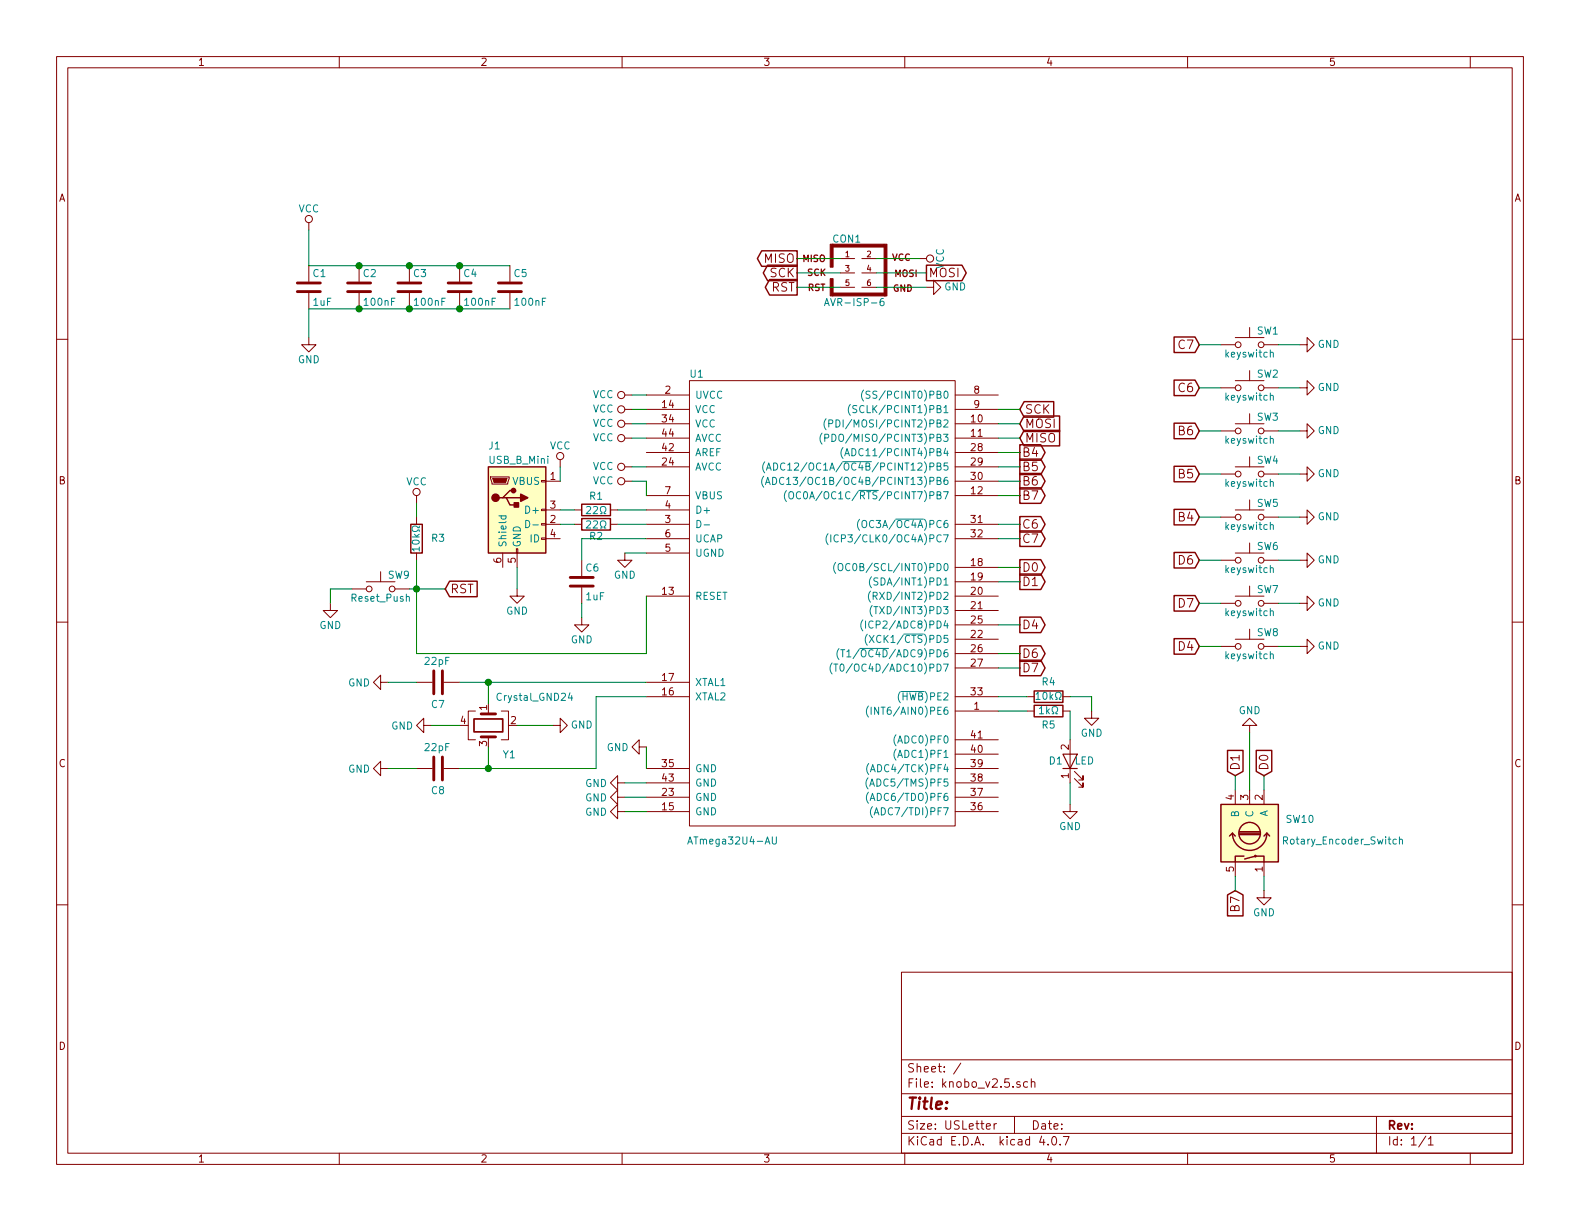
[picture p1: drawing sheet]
EESchema Schematic File Version 2
LIBS:power
LIBS:device
LIBS:transistors
LIBS:conn
LIBS:linear
LIBS:regul
LIBS:74xx
LIBS:cmos4000
LIBS:adc-dac
LIBS:memory
LIBS:xilinx
LIBS:microcontrollers
LIBS:dsp
LIBS:microchip
LIBS:analog_switches
LIBS:motorola
LIBS:texas
LIBS:intel
LIBS:audio
LIBS:interface
LIBS:digital-audio
LIBS:philips
LIBS:display
LIBS:cypress
LIBS:siliconi
LIBS:opto
LIBS:atmel
LIBS:contrib
LIBS:valves
LIBS:Switch
LIBS:Connector
LIBS:knobo_v2.5-cache
EELAYER 25 0
EELAYER END
$Descr USLetter 11000 8500
encoding utf-8
Sheet 1 1
Title ""
Date ""
Rev ""
Comp ""
Comment1 ""
Comment2 ""
Comment3 ""
Comment4 ""
$EndDescr
$Comp
L SW_Push SW9
U 1 1
P 2650 4100
F 0 "SW9" H 2700 4200 50  0000 L CNN
F 1 "Reset_Push" H 2650 4040 50  0000 C CNN
F 2 "Button_Switch_SMD_Extra:SW_SPST_TL3305A" H 2650 4300 50  0001 C CNN
F 3 "" H 2650 4300 50  0001 C CNN
	1    2650 4100
	1    0    0    -1  
$EndComp
$Comp
L VCC #PWR01
U 1 1
P 3900 3250
F 0 "#PWR01" H 3900 3100 50  0001 C CNN
F 1 "VCC" H 3900 3400 50  0000 C CNN
F 2 "" H 3900 3250 50  0001 C CNN
F 3 "" H 3900 3250 50  0001 C CNN
	1    3900 3250
	1    0    0    -1  
$EndComp
$Comp
L GND #PWR02
U 1 1
P 3600 4100
F 0 "#PWR02" H 3600 3850 50  0001 C CNN
F 1 "GND" H 3600 3950 50  0000 C CNN
F 2 "" H 3600 4100 50  0001 C CNN
F 3 "" H 3600 4100 50  0001 C CNN
	1    3600 4100
	1    0    0    -1  
$EndComp
$Comp
L GND #PWR03
U 1 1
P 2300 4200
F 0 "#PWR03" H 2300 3950 50  0001 C CNN
F 1 "GND" H 2300 4050 50  0000 C CNN
F 2 "" H 2300 4200 50  0001 C CNN
F 3 "" H 2300 4200 50  0001 C CNN
	1    2300 4200
	1    0    0    -1  
$EndComp
$Comp
L R R1
U 1 1
P 4150 3550
F 0 "R1" V 4050 3550 50  0000 C CNN
F 1 "22Ω" V 4150 3550 50  0000 C CNN
F 2 "Resistors_SMD:R_0805_HandSoldering" V 4080 3550 50  0001 C CNN
F 3 "" H 4150 3550 50  0001 C CNN
	1    4150 3550
	0    1    1    0   
$EndComp
$Comp
L R R2
U 1 1
P 4150 3650
F 0 "R2" V 4230 3650 50  0000 C CNN
F 1 "22Ω" V 4150 3650 50  0000 C CNN
F 2 "Resistors_SMD:R_0805_HandSoldering" V 4080 3650 50  0001 C CNN
F 3 "" H 4150 3650 50  0001 C CNN
	1    4150 3650
	0    1    1    0   
$EndComp
$Comp
L C C6
U 1 1
P 4050 4050
F 0 "C6" H 4075 4150 50  0000 L CNN
F 1 "1uF" H 4075 3950 50  0000 L CNN
F 2 "Capacitors_SMD:C_0805_HandSoldering" H 4088 3900 50  0001 C CNN
F 3 "" H 4050 4050 50  0001 C CNN
	1    4050 4050
	1    0    0    -1  
$EndComp
$Comp
L SW_Push SW2
U 1 1
P 8700 2700
F 0 "SW2" H 8750 2800 50  0000 L CNN
F 1 "keyswitch" H 8700 2640 50  0000 C CNN
F 2 "Button_Switch_Keyboard:SW_Cherry_MX1A_1.00u_PCB" H 8700 2900 50  0001 C CNN
F 3 "" H 8700 2900 50  0001 C CNN
	1    8700 2700
	1    0    0    -1  
$EndComp
$Comp
L SW_Push SW1
U 1 1
P 8700 2400
F 0 "SW1" H 8750 2500 50  0000 L CNN
F 1 "keyswitch" H 8700 2340 50  0000 C CNN
F 2 "Button_Switch_Keyboard:SW_Cherry_MX1A_1.00u_PCB" H 8700 2600 50  0001 C CNN
F 3 "" H 8700 2600 50  0001 C CNN
	1    8700 2400
	1    0    0    -1  
$EndComp
$Comp
L SW_Push SW4
U 1 1
P 8700 3300
F 0 "SW4" H 8750 3400 50  0000 L CNN
F 1 "keyswitch" H 8700 3240 50  0000 C CNN
F 2 "Button_Switch_Keyboard:SW_Cherry_MX1A_1.00u_PCB" H 8700 3500 50  0001 C CNN
F 3 "" H 8700 3500 50  0001 C CNN
	1    8700 3300
	1    0    0    -1  
$EndComp
$Comp
L SW_Push SW3
U 1 1
P 8700 3000
F 0 "SW3" H 8750 3100 50  0000 L CNN
F 1 "keyswitch" H 8700 2940 50  0000 C CNN
F 2 "Button_Switch_Keyboard:SW_Cherry_MX1A_1.00u_PCB" H 8700 3200 50  0001 C CNN
F 3 "" H 8700 3200 50  0001 C CNN
	1    8700 3000
	1    0    0    -1  
$EndComp
$Comp
L SW_Push SW6
U 1 1
P 8700 3900
F 0 "SW6" H 8750 4000 50  0000 L CNN
F 1 "keyswitch" H 8700 3840 50  0000 C CNN
F 2 "Button_Switch_Keyboard:SW_Cherry_MX1A_1.00u_PCB" H 8700 4100 50  0001 C CNN
F 3 "" H 8700 4100 50  0001 C CNN
	1    8700 3900
	1    0    0    -1  
$EndComp
$Comp
L SW_Push SW5
U 1 1
P 8700 3600
F 0 "SW5" H 8750 3700 50  0000 L CNN
F 1 "keyswitch" H 8700 3540 50  0000 C CNN
F 2 "Button_Switch_Keyboard:SW_Cherry_MX1A_1.00u_PCB" H 8700 3800 50  0001 C CNN
F 3 "" H 8700 3800 50  0001 C CNN
	1    8700 3600
	1    0    0    -1  
$EndComp
$Comp
L SW_Push SW8
U 1 1
P 8700 4500
F 0 "SW8" H 8750 4600 50  0000 L CNN
F 1 "keyswitch" H 8700 4440 50  0000 C CNN
F 2 "Button_Switch_Keyboard:SW_Cherry_MX1A_1.00u_PCB" H 8700 4700 50  0001 C CNN
F 3 "" H 8700 4700 50  0001 C CNN
	1    8700 4500
	1    0    0    -1  
$EndComp
$Comp
L SW_Push SW7
U 1 1
P 8700 4200
F 0 "SW7" H 8750 4300 50  0000 L CNN
F 1 "keyswitch" H 8700 4140 50  0000 C CNN
F 2 "Button_Switch_Keyboard:SW_Cherry_MX1A_1.00u_PCB" H 8700 4400 50  0001 C CNN
F 3 "" H 8700 4400 50  0001 C CNN
	1    8700 4200
	1    0    0    -1  
$EndComp
$Comp
L GND #PWR04
U 1 1
P 9050 2400
F 0 "#PWR04" H 9050 2150 50  0001 C CNN
F 1 "GND" V 9050 2200 50  0000 C CNN
F 2 "" H 9050 2400 50  0001 C CNN
F 3 "" H 9050 2400 50  0001 C CNN
	1    9050 2400
	0    -1   -1   0   
$EndComp
$Comp
L GND #PWR05
U 1 1
P 9050 2700
F 0 "#PWR05" H 9050 2450 50  0001 C CNN
F 1 "GND" V 9050 2500 50  0000 C CNN
F 2 "" H 9050 2700 50  0001 C CNN
F 3 "" H 9050 2700 50  0001 C CNN
	1    9050 2700
	0    -1   -1   0   
$EndComp
$Comp
L GND #PWR06
U 1 1
P 9050 3000
F 0 "#PWR06" H 9050 2750 50  0001 C CNN
F 1 "GND" V 9050 2800 50  0000 C CNN
F 2 "" H 9050 3000 50  0001 C CNN
F 3 "" H 9050 3000 50  0001 C CNN
	1    9050 3000
	0    -1   -1   0   
$EndComp
$Comp
L GND #PWR07
U 1 1
P 9050 3300
F 0 "#PWR07" H 9050 3050 50  0001 C CNN
F 1 "GND" V 9050 3100 50  0000 C CNN
F 2 "" H 9050 3300 50  0001 C CNN
F 3 "" H 9050 3300 50  0001 C CNN
	1    9050 3300
	0    -1   -1   0   
$EndComp
$Comp
L GND #PWR08
U 1 1
P 9050 3600
F 0 "#PWR08" H 9050 3350 50  0001 C CNN
F 1 "GND" V 9050 3400 50  0000 C CNN
F 2 "" H 9050 3600 50  0001 C CNN
F 3 "" H 9050 3600 50  0001 C CNN
	1    9050 3600
	0    -1   -1   0   
$EndComp
$Comp
L GND #PWR09
U 1 1
P 9050 3900
F 0 "#PWR09" H 9050 3650 50  0001 C CNN
F 1 "GND" V 9050 3700 50  0000 C CNN
F 2 "" H 9050 3900 50  0001 C CNN
F 3 "" H 9050 3900 50  0001 C CNN
	1    9050 3900
	0    -1   -1   0   
$EndComp
$Comp
L GND #PWR010
U 1 1
P 9050 4200
F 0 "#PWR010" H 9050 3950 50  0001 C CNN
F 1 "GND" V 9050 4000 50  0000 C CNN
F 2 "" H 9050 4200 50  0001 C CNN
F 3 "" H 9050 4200 50  0001 C CNN
	1    9050 4200
	0    -1   -1   0   
$EndComp
$Comp
L GND #PWR011
U 1 1
P 9050 4500
F 0 "#PWR011" H 9050 4250 50  0001 C CNN
F 1 "GND" V 9050 4300 50  0000 C CNN
F 2 "" H 9050 4500 50  0001 C CNN
F 3 "" H 9050 4500 50  0001 C CNN
	1    9050 4500
	0    -1   -1   0   
$EndComp
$Comp
L Rotary_Encoder_Switch SW10
U 1 1
P 8700 5800
F 0 "SW10" V 8600 6150 50  0000 C CNN
F 1 "Rotary_Encoder_Switch" V 8750 6450 50  0000 C CNN
F 2 "Rotary_Encoder:ALPS-ROTARY-ENCODER" H 8600 5960 50  0001 C CNN
F 3 "" H 8700 6060 50  0001 C CNN
	1    8700 5800
	0    1    1    0   
$EndComp
$Comp
L GND #PWR012
U 1 1
P 8700 5100
F 0 "#PWR012" H 8700 4850 50  0001 C CNN
F 1 "GND" H 8700 4950 50  0000 C CNN
F 2 "" H 8700 5100 50  0001 C CNN
F 3 "" H 8700 5100 50  0001 C CNN
	1    8700 5100
	-1   0    0    1   
$EndComp
$Comp
L GND #PWR013
U 1 1
P 8800 6200
F 0 "#PWR013" H 8800 5950 50  0001 C CNN
F 1 "GND" H 8800 6050 50  0000 C CNN
F 2 "" H 8800 6200 50  0001 C CNN
F 3 "" H 8800 6200 50  0001 C CNN
	1    8800 6200
	1    0    0    -1  
$EndComp
$Comp
L C C7
U 1 1
P 3050 4750
F 0 "C7" V 3200 4700 50  0000 L CNN
F 1 "22pF" V 2900 4650 50  0000 L CNN
F 2 "Capacitors_SMD:C_0805_HandSoldering" H 3088 4600 50  0001 C CNN
F 3 "" H 3050 4750 50  0001 C CNN
	1    3050 4750
	0    1    1    0   
$EndComp
$Comp
L C C8
U 1 1
P 3050 5350
F 0 "C8" V 3200 5300 50  0000 L CNN
F 1 "22pF" V 2900 5250 50  0000 L CNN
F 2 "Capacitors_SMD:C_0805_HandSoldering" H 3088 5200 50  0001 C CNN
F 3 "" H 3050 5350 50  0001 C CNN
	1    3050 5350
	0    1    1    0   
$EndComp
$Comp
L Crystal_GND24 Y1
U 1 1
P 3400 5050
F 0 "Y1" V 3600 5150 50  0000 L CNN
F 1 "Crystal_GND24" V 3200 5100 50  0000 L CNN
F 2 "Crystals:Crystal_SMD_5032-4pin_5.0x3.2mm" H 3400 5050 50  0001 C CNN
F 3 "" H 3400 5050 50  0001 C CNN
	1    3400 5050
	0    1    1    0   
$EndComp
$Comp
L GND #PWR014
U 1 1
P 2700 4750
F 0 "#PWR014" H 2700 4500 50  0001 C CNN
F 1 "GND" V 2700 4550 50  0000 C CNN
F 2 "" H 2700 4750 50  0001 C CNN
F 3 "" H 2700 4750 50  0001 C CNN
	1    2700 4750
	0    1    1    0   
$EndComp
$Comp
L GND #PWR015
U 1 1
P 2700 5350
F 0 "#PWR015" H 2700 5100 50  0001 C CNN
F 1 "GND" V 2700 5150 50  0000 C CNN
F 2 "" H 2700 5350 50  0001 C CNN
F 3 "" H 2700 5350 50  0001 C CNN
	1    2700 5350
	0    1    1    0   
$EndComp
$Comp
L GND #PWR016
U 1 1
P 3000 5050
F 0 "#PWR016" H 3000 4800 50  0001 C CNN
F 1 "GND" V 3000 4850 50  0000 C CNN
F 2 "" H 3000 5050 50  0001 C CNN
F 3 "" H 3000 5050 50  0001 C CNN
	1    3000 5050
	0    1    1    0   
$EndComp
$Comp
L GND #PWR017
U 1 1
P 3850 5050
F 0 "#PWR017" H 3850 4800 50  0001 C CNN
F 1 "GND" V 3850 4850 50  0000 C CNN
F 2 "" H 3850 5050 50  0001 C CNN
F 3 "" H 3850 5050 50  0001 C CNN
	1    3850 5050
	0    -1   -1   0   
$EndComp
$Comp
L R R3
U 1 1
P 2900 3750
F 0 "R3" H 2750 3750 50  0000 C CNN
F 1 "10kΩ" V 2900 3750 50  0000 C CNN
F 2 "Resistors_SMD:R_0805_HandSoldering" V 2830 3750 50  0001 C CNN
F 3 "" H 2900 3750 50  0001 C CNN
	1    2900 3750
	-1   0    0    1   
$EndComp
$Comp
L VCC #PWR018
U 1 1
P 2900 3500
F 0 "#PWR018" H 2900 3350 50  0001 C CNN
F 1 "VCC" H 2900 3650 50  0000 C CNN
F 2 "" H 2900 3500 50  0001 C CNN
F 3 "" H 2900 3500 50  0001 C CNN
	1    2900 3500
	1    0    0    -1  
$EndComp
$Comp
L USB_B_Mini J1
U 1 1
P 3600 3550
F 0 "J1" H 3400 4000 50  0000 L CNN
F 1 "USB_B_Mini" H 3400 3900 50  0000 L CNN
F 2 "Connector_USB_Extra:USB_Mini-B_Lumberg_2486_01_Horizontal" H 3750 3500 50  0001 C CNN
F 3 "" H 3750 3500 50  0001 C CNN
	1    3600 3550
	1    0    0    -1  
$EndComp
$Comp
L VCC #PWR019
U 1 1
P 2150 1600
F 0 "#PWR019" H 2150 1450 50  0001 C CNN
F 1 "VCC" H 2150 1750 50  0000 C CNN
F 2 "" H 2150 1600 50  0001 C CNN
F 3 "" H 2150 1600 50  0001 C CNN
	1    2150 1600
	1    0    0    -1  
$EndComp
$Comp
L GND #PWR020
U 1 1
P 2150 2350
F 0 "#PWR020" H 2150 2100 50  0001 C CNN
F 1 "GND" H 2150 2200 50  0000 C CNN
F 2 "" H 2150 2350 50  0001 C CNN
F 3 "" H 2150 2350 50  0001 C CNN
	1    2150 2350
	1    0    0    -1  
$EndComp
$Comp
L C C2
U 1 1
P 2500 2000
F 0 "C2" H 2525 2100 50  0000 L CNN
F 1 "100nF" H 2525 1900 50  0000 L CNN
F 2 "Capacitors_SMD:C_0805_HandSoldering" H 2538 1850 50  0001 C CNN
F 3 "" H 2500 2000 50  0001 C CNN
	1    2500 2000
	1    0    0    -1  
$EndComp
$Comp
L C C1
U 1 1
P 2150 2000
F 0 "C1" H 2175 2100 50  0000 L CNN
F 1 "1uF" H 2175 1900 50  0000 L CNN
F 2 "Capacitors_SMD:C_0805_HandSoldering" H 2188 1850 50  0001 C CNN
F 3 "" H 2150 2000 50  0001 C CNN
	1    2150 2000
	1    0    0    -1  
$EndComp
$Comp
L C C3
U 1 1
P 2850 2000
F 0 "C3" H 2875 2100 50  0000 L CNN
F 1 "100nF" H 2875 1900 50  0000 L CNN
F 2 "Capacitors_SMD:C_0805_HandSoldering" H 2888 1850 50  0001 C CNN
F 3 "" H 2850 2000 50  0001 C CNN
	1    2850 2000
	1    0    0    -1  
$EndComp
$Comp
L C C4
U 1 1
P 3200 2000
F 0 "C4" H 3225 2100 50  0000 L CNN
F 1 "100nF" H 3225 1900 50  0000 L CNN
F 2 "Capacitors_SMD:C_0805_HandSoldering" H 3238 1850 50  0001 C CNN
F 3 "" H 3200 2000 50  0001 C CNN
	1    3200 2000
	1    0    0    -1  
$EndComp
$Comp
L C C5
U 1 1
P 3550 2000
F 0 "C5" H 3575 2100 50  0000 L CNN
F 1 "100nF" H 3575 1900 50  0000 L CNN
F 2 "Capacitors_SMD:C_0805_HandSoldering" H 3588 1850 50  0001 C CNN
F 3 "" H 3550 2000 50  0001 C CNN
	1    3550 2000
	1    0    0    -1  
$EndComp
$Comp
L R R4
U 1 1
P 7300 4850
F 0 "R4" V 7400 4850 50  0000 C CNN
F 1 "10kΩ" V 7300 4850 50  0000 C CNN
F 2 "Resistors_SMD:R_0805_HandSoldering" V 7230 4850 50  0001 C CNN
F 3 "" H 7300 4850 50  0001 C CNN
	1    7300 4850
	0    -1   -1   0   
$EndComp
$Comp
L GND #PWR021
U 1 1
P 7600 4950
F 0 "#PWR021" H 7600 4700 50  0001 C CNN
F 1 "GND" H 7600 4800 50  0000 C CNN
F 2 "" H 7600 4950 50  0001 C CNN
F 3 "" H 7600 4950 50  0001 C CNN
	1    7600 4950
	1    0    0    -1  
$EndComp
$Comp
L ATmega32U4-AU U1
U 1 1
P 5750 4300
F 0 "U1" H 4850 6000 50  0000 C CNN
F 1 "ATmega32U4-AU" H 5100 2750 50  0000 C CNN
F 2 "Package_QFP:TQFP-44_10x10mm_P0.8mm" H 6950 5400 50  0001 C CNN
F 3 "" H 6950 5400 50  0001 C CNN
	1    5750 4300
	1    0    0    -1  
$EndComp
$Comp
L GND #PWR022
U 1 1
P 4050 4300
F 0 "#PWR022" H 4050 4050 50  0001 C CNN
F 1 "GND" H 4050 4150 50  0000 C CNN
F 2 "" H 4050 4300 50  0001 C CNN
F 3 "" H 4050 4300 50  0001 C CNN
	1    4050 4300
	1    0    0    -1  
$EndComp
$Comp
L GND #PWR023
U 1 1
P 4350 3850
F 0 "#PWR023" H 4350 3600 50  0001 C CNN
F 1 "GND" H 4350 3700 50  0000 C CNN
F 2 "" H 4350 3850 50  0001 C CNN
F 3 "" H 4350 3850 50  0001 C CNN
	1    4350 3850
	1    0    0    -1  
$EndComp
$Comp
L VCC #PWR024
U 1 1
P 4400 2850
F 0 "#PWR024" H 4400 2700 50  0001 C CNN
F 1 "VCC" V 4400 3050 50  0000 C CNN
F 2 "" H 4400 2850 50  0001 C CNN
F 3 "" H 4400 2850 50  0001 C CNN
	1    4400 2850
	0    -1   -1   0   
$EndComp
$Comp
L VCC #PWR025
U 1 1
P 4400 2750
F 0 "#PWR025" H 4400 2600 50  0001 C CNN
F 1 "VCC" V 4400 2950 50  0000 C CNN
F 2 "" H 4400 2750 50  0001 C CNN
F 3 "" H 4400 2750 50  0001 C CNN
	1    4400 2750
	0    -1   -1   0   
$EndComp
$Comp
L VCC #PWR026
U 1 1
P 4400 2950
F 0 "#PWR026" H 4400 2800 50  0001 C CNN
F 1 "VCC" V 4400 3150 50  0000 C CNN
F 2 "" H 4400 2950 50  0001 C CNN
F 3 "" H 4400 2950 50  0001 C CNN
	1    4400 2950
	0    -1   -1   0   
$EndComp
$Comp
L VCC #PWR027
U 1 1
P 4400 3050
F 0 "#PWR027" H 4400 2900 50  0001 C CNN
F 1 "VCC" V 4400 3250 50  0000 C CNN
F 2 "" H 4400 3050 50  0001 C CNN
F 3 "" H 4400 3050 50  0001 C CNN
	1    4400 3050
	0    -1   -1   0   
$EndComp
$Comp
L VCC #PWR028
U 1 1
P 4400 3250
F 0 "#PWR028" H 4400 3100 50  0001 C CNN
F 1 "VCC" V 4400 3450 50  0000 C CNN
F 2 "" H 4400 3250 50  0001 C CNN
F 3 "" H 4400 3250 50  0001 C CNN
	1    4400 3250
	0    -1   -1   0   
$EndComp
$Comp
L VCC #PWR029
U 1 1
P 4400 3350
F 0 "#PWR029" H 4400 3200 50  0001 C CNN
F 1 "VCC" V 4400 3550 50  0000 C CNN
F 2 "" H 4400 3350 50  0001 C CNN
F 3 "" H 4400 3350 50  0001 C CNN
	1    4400 3350
	0    -1   -1   0   
$EndComp
$Comp
L GND #PWR030
U 1 1
P 4350 5650
F 0 "#PWR030" H 4350 5400 50  0001 C CNN
F 1 "GND" V 4350 5450 50  0000 C CNN
F 2 "" H 4350 5650 50  0001 C CNN
F 3 "" H 4350 5650 50  0001 C CNN
	1    4350 5650
	0    1    1    0   
$EndComp
$Comp
L GND #PWR031
U 1 1
P 4350 5550
F 0 "#PWR031" H 4350 5300 50  0001 C CNN
F 1 "GND" V 4350 5350 50  0000 C CNN
F 2 "" H 4350 5550 50  0001 C CNN
F 3 "" H 4350 5550 50  0001 C CNN
	1    4350 5550
	0    1    1    0   
$EndComp
$Comp
L GND #PWR032
U 1 1
P 4350 5450
F 0 "#PWR032" H 4350 5200 50  0001 C CNN
F 1 "GND" V 4350 5250 50  0000 C CNN
F 2 "" H 4350 5450 50  0001 C CNN
F 3 "" H 4350 5450 50  0001 C CNN
	1    4350 5450
	0    1    1    0   
$EndComp
$Comp
L GND #PWR033
U 1 1
P 4500 5200
F 0 "#PWR033" H 4500 4950 50  0001 C CNN
F 1 "GND" V 4500 5000 50  0000 C CNN
F 2 "" H 4500 5200 50  0001 C CNN
F 3 "" H 4500 5200 50  0001 C CNN
	1    4500 5200
	0    1    1    0   
$EndComp
Wire Wire Line
	3900 3350 3900 3250
Wire Wire Line
	2300 4200 2300 4100
Wire Wire Line
	2300 4100 2450 4100
Wire Wire Line
	3900 3650 4000 3650
Wire Wire Line
	3900 3550 4000 3550
Wire Wire Line
	8900 2400 9050 2400
Wire Wire Line
	8900 2700 9050 2700
Wire Wire Line
	8900 3000 9050 3000
Wire Wire Line
	8900 3300 9050 3300
Wire Wire Line
	8900 3600 9050 3600
Wire Wire Line
	8900 3900 9050 3900
Wire Wire Line
	8900 4200 9050 4200
Wire Wire Line
	8900 4500 9050 4500
Wire Wire Line
	2700 4750 2900 4750
Wire Wire Line
	2900 5350 2700 5350
Wire Wire Line
	3600 5050 3850 5050
Wire Wire Line
	3000 5050 3200 5050
Wire Wire Line
	2850 4100 3100 4100
Wire Wire Line
	2900 3900 2900 4550
Connection ~ 2900 4100
Wire Wire Line
	2900 3600 2900 3500
Wire Wire Line
	2150 1600 2150 1850
Wire Wire Line
	2150 1850 3550 1850
Connection ~ 2500 1850
Connection ~ 2850 1850
Connection ~ 3200 1850
Wire Wire Line
	2150 2150 2150 2350
Wire Wire Line
	2150 2150 3550 2150
Connection ~ 2500 2150
Connection ~ 2850 2150
Connection ~ 3200 2150
Wire Wire Line
	7450 4850 7600 4850
Wire Wire Line
	7600 4850 7600 4950
Wire Wire Line
	4300 3550 4500 3550
Wire Wire Line
	4300 3650 4500 3650
Wire Wire Line
	3200 4750 4500 4750
Wire Wire Line
	3400 4750 3400 4900
Wire Wire Line
	3200 5350 4150 5350
Wire Wire Line
	3400 5350 3400 5200
Connection ~ 3400 4750
Wire Wire Line
	4150 5350 4150 4850
Wire Wire Line
	4150 4850 4500 4850
Connection ~ 3400 5350
Wire Wire Line
	3600 4100 3600 3950
Wire Wire Line
	4050 3900 4050 3750
Wire Wire Line
	4050 3750 4500 3750
Wire Wire Line
	4050 4300 4050 4200
Wire Wire Line
	4350 3850 4500 3850
Wire Wire Line
	4500 4150 4500 4550
Wire Wire Line
	4500 4550 2900 4550
Wire Wire Line
	4400 3350 4500 3350
Wire Wire Line
	4500 3350 4500 3450
Wire Wire Line
	4400 3250 4500 3250
Wire Wire Line
	4400 3050 4500 3050
Wire Wire Line
	4400 2950 4500 2950
Wire Wire Line
	4400 2850 4500 2850
Wire Wire Line
	4400 2750 4500 2750
Wire Wire Line
	4500 5200 4500 5350
Wire Wire Line
	4350 5450 4500 5450
Wire Wire Line
	4350 5550 4500 5550
Wire Wire Line
	4350 5650 4500 5650
Wire Wire Line
	8800 6100 8800 6200
Wire Wire Line
	6950 4850 7150 4850
Text GLabel 7100 3750 2    60   Output ~ 0
C7
Text GLabel 7100 3650 2    60   Output ~ 0
C6
Text GLabel 7100 3350 2    60   Output ~ 0
B6
Text GLabel 7100 3250 2    60   Output ~ 0
B5
Text GLabel 7100 3150 2    60   Output ~ 0
B4
Text GLabel 7100 4550 2    60   Output ~ 0
D6
Text GLabel 7100 4650 2    60   Output ~ 0
D7
Text GLabel 7100 4350 2    60   Output ~ 0
D4
Text GLabel 7100 4050 2    60   Output ~ 0
D1
Text GLabel 7100 3950 2    60   Output ~ 0
D0
Text GLabel 7100 3450 2    60   Output ~ 0
B7
Wire Wire Line
	6950 3450 7100 3450
Wire Wire Line
	6950 3350 7100 3350
Wire Wire Line
	6950 3250 7100 3250
Wire Wire Line
	6950 3150 7100 3150
Wire Wire Line
	6950 3650 7100 3650
Wire Wire Line
	6950 3750 7100 3750
Wire Wire Line
	6950 3950 7100 3950
Wire Wire Line
	6950 4050 7100 4050
Wire Wire Line
	6950 4350 7100 4350
Wire Wire Line
	6950 4550 7100 4550
Wire Wire Line
	6950 4650 7100 4650
Text GLabel 8350 4200 0    60   Input ~ 0
D7
Text GLabel 8350 4500 0    60   Input ~ 0
D4
Text GLabel 8350 3900 0    60   Input ~ 0
D6
Text GLabel 8350 3600 0    60   Input ~ 0
B4
Text GLabel 8350 3300 0    60   Input ~ 0
B5
Text GLabel 8350 3000 0    60   Input ~ 0
B6
Text GLabel 8350 2700 0    60   Input ~ 0
C6
Text GLabel 8350 2400 0    60   Input ~ 0
C7
Wire Wire Line
	8350 2400 8500 2400
Wire Wire Line
	8500 2700 8350 2700
Wire Wire Line
	8350 3000 8500 3000
Wire Wire Line
	8500 3300 8350 3300
Wire Wire Line
	8500 3600 8350 3600
Wire Wire Line
	8500 3900 8350 3900
Wire Wire Line
	8500 4200 8350 4200
Wire Wire Line
	8500 4500 8350 4500
Text GLabel 8600 5400 1    60   Input ~ 0
D1
Text GLabel 8800 5400 1    60   Input ~ 0
D0
Text GLabel 8600 6200 3    60   Input ~ 0
B7
Wire Wire Line
	8600 6200 8600 6100
Wire Wire Line
	8600 5500 8600 5400
Wire Wire Line
	8800 5400 8800 5500
Wire Wire Line
	8700 5100 8700 5500
$Comp
L AVR-ISP-6 CON1
U 1 1
P 6000 1900
F 0 "CON1" H 5895 2140 50  0000 C CNN
F 1 "AVR-ISP-6" H 5735 1670 50  0000 L BNN
F 2 "AVR_ISP:AVR-ISP-6-TH" V 5480 1940 50  0001 C CNN
F 3 "" H 5975 1900 50  0001 C CNN
	1    6000 1900
	1    0    0    -1  
$EndComp
$Comp
L GND #PWR034
U 1 1
P 6450 2000
F 0 "#PWR034" H 6450 1750 50  0001 C CNN
F 1 "GND" V 6450 1800 50  0000 C CNN
F 2 "" H 6450 2000 50  0001 C CNN
F 3 "" H 6450 2000 50  0001 C CNN
	1    6450 2000
	0    -1   -1   0   
$EndComp
$Comp
L VCC #PWR035
U 1 1
P 6400 1800
F 0 "#PWR035" H 6400 1650 50  0001 C CNN
F 1 "VCC" H 6400 1950 50  0000 C CNN
F 2 "" H 6400 1800 50  0001 C CNN
F 3 "" H 6400 1800 50  0001 C CNN
	1    6400 1800
	0    1    1    0   
$EndComp
Wire Wire Line
	6100 1800 6400 1800
Wire Wire Line
	6450 2000 6100 2000
Text GLabel 6450 1900 2    60   Output ~ 0
MOSI
Wire Wire Line
	6450 1900 6100 1900
Text GLabel 5550 1800 0    60   Output ~ 0
MISO
Text GLabel 5550 1900 0    60   Output ~ 0
SCK
Text GLabel 5550 2000 0    60   Output ~ 0
RST
Wire Wire Line
	5550 1800 5850 1800
Wire Wire Line
	5850 1900 5550 1900
Wire Wire Line
	5550 2000 5850 2000
Text GLabel 3100 4100 2    60   Input ~ 0
RST
Text GLabel 7100 2850 2    60   Input ~ 0
SCK
Wire Wire Line
	7100 2850 6950 2850
Text GLabel 7100 2950 2    60   Input ~ 0
MOSI
Text GLabel 7100 3050 2    60   Input ~ 0
MISO
Wire Wire Line
	7100 2950 6950 2950
Wire Wire Line
	7100 3050 6950 3050
$Comp
L LED D1
U 1 1
P 7450 5300
F 0 "D1" V 7450 5400 50  0000 C CNN
F 1 "LED" V 7450 5200 50  0000 C CNN
F 2 "LEDs:LED_0805_HandSoldering" H 7450 5300 50  0001 C CNN
F 3 "" H 7450 5300 50  0001 C CNN
	1    7450 5300
	0    -1   -1   0   
$EndComp
$Comp
L R R5
U 1 1
P 7300 4950
F 0 "R5" V 7200 4950 50  0000 C CNN
F 1 "1kΩ" V 7300 4950 50  0000 C CNN
F 2 "Resistors_SMD:R_0805_HandSoldering" V 7230 4950 50  0001 C CNN
F 3 "" H 7300 4950 50  0001 C CNN
	1    7300 4950
	0    -1   -1   0   
$EndComp
$Comp
L GND #PWR036
U 1 1
P 7450 5600
F 0 "#PWR036" H 7450 5350 50  0001 C CNN
F 1 "GND" H 7450 5450 50  0000 C CNN
F 2 "" H 7450 5600 50  0001 C CNN
F 3 "" H 7450 5600 50  0001 C CNN
	1    7450 5600
	1    0    0    -1  
$EndComp
Wire Wire Line
	6950 4950 7150 4950
Wire Wire Line
	7450 4950 7450 5150
Wire Wire Line
	7450 5450 7450 5600
$EndSCHEMATC
